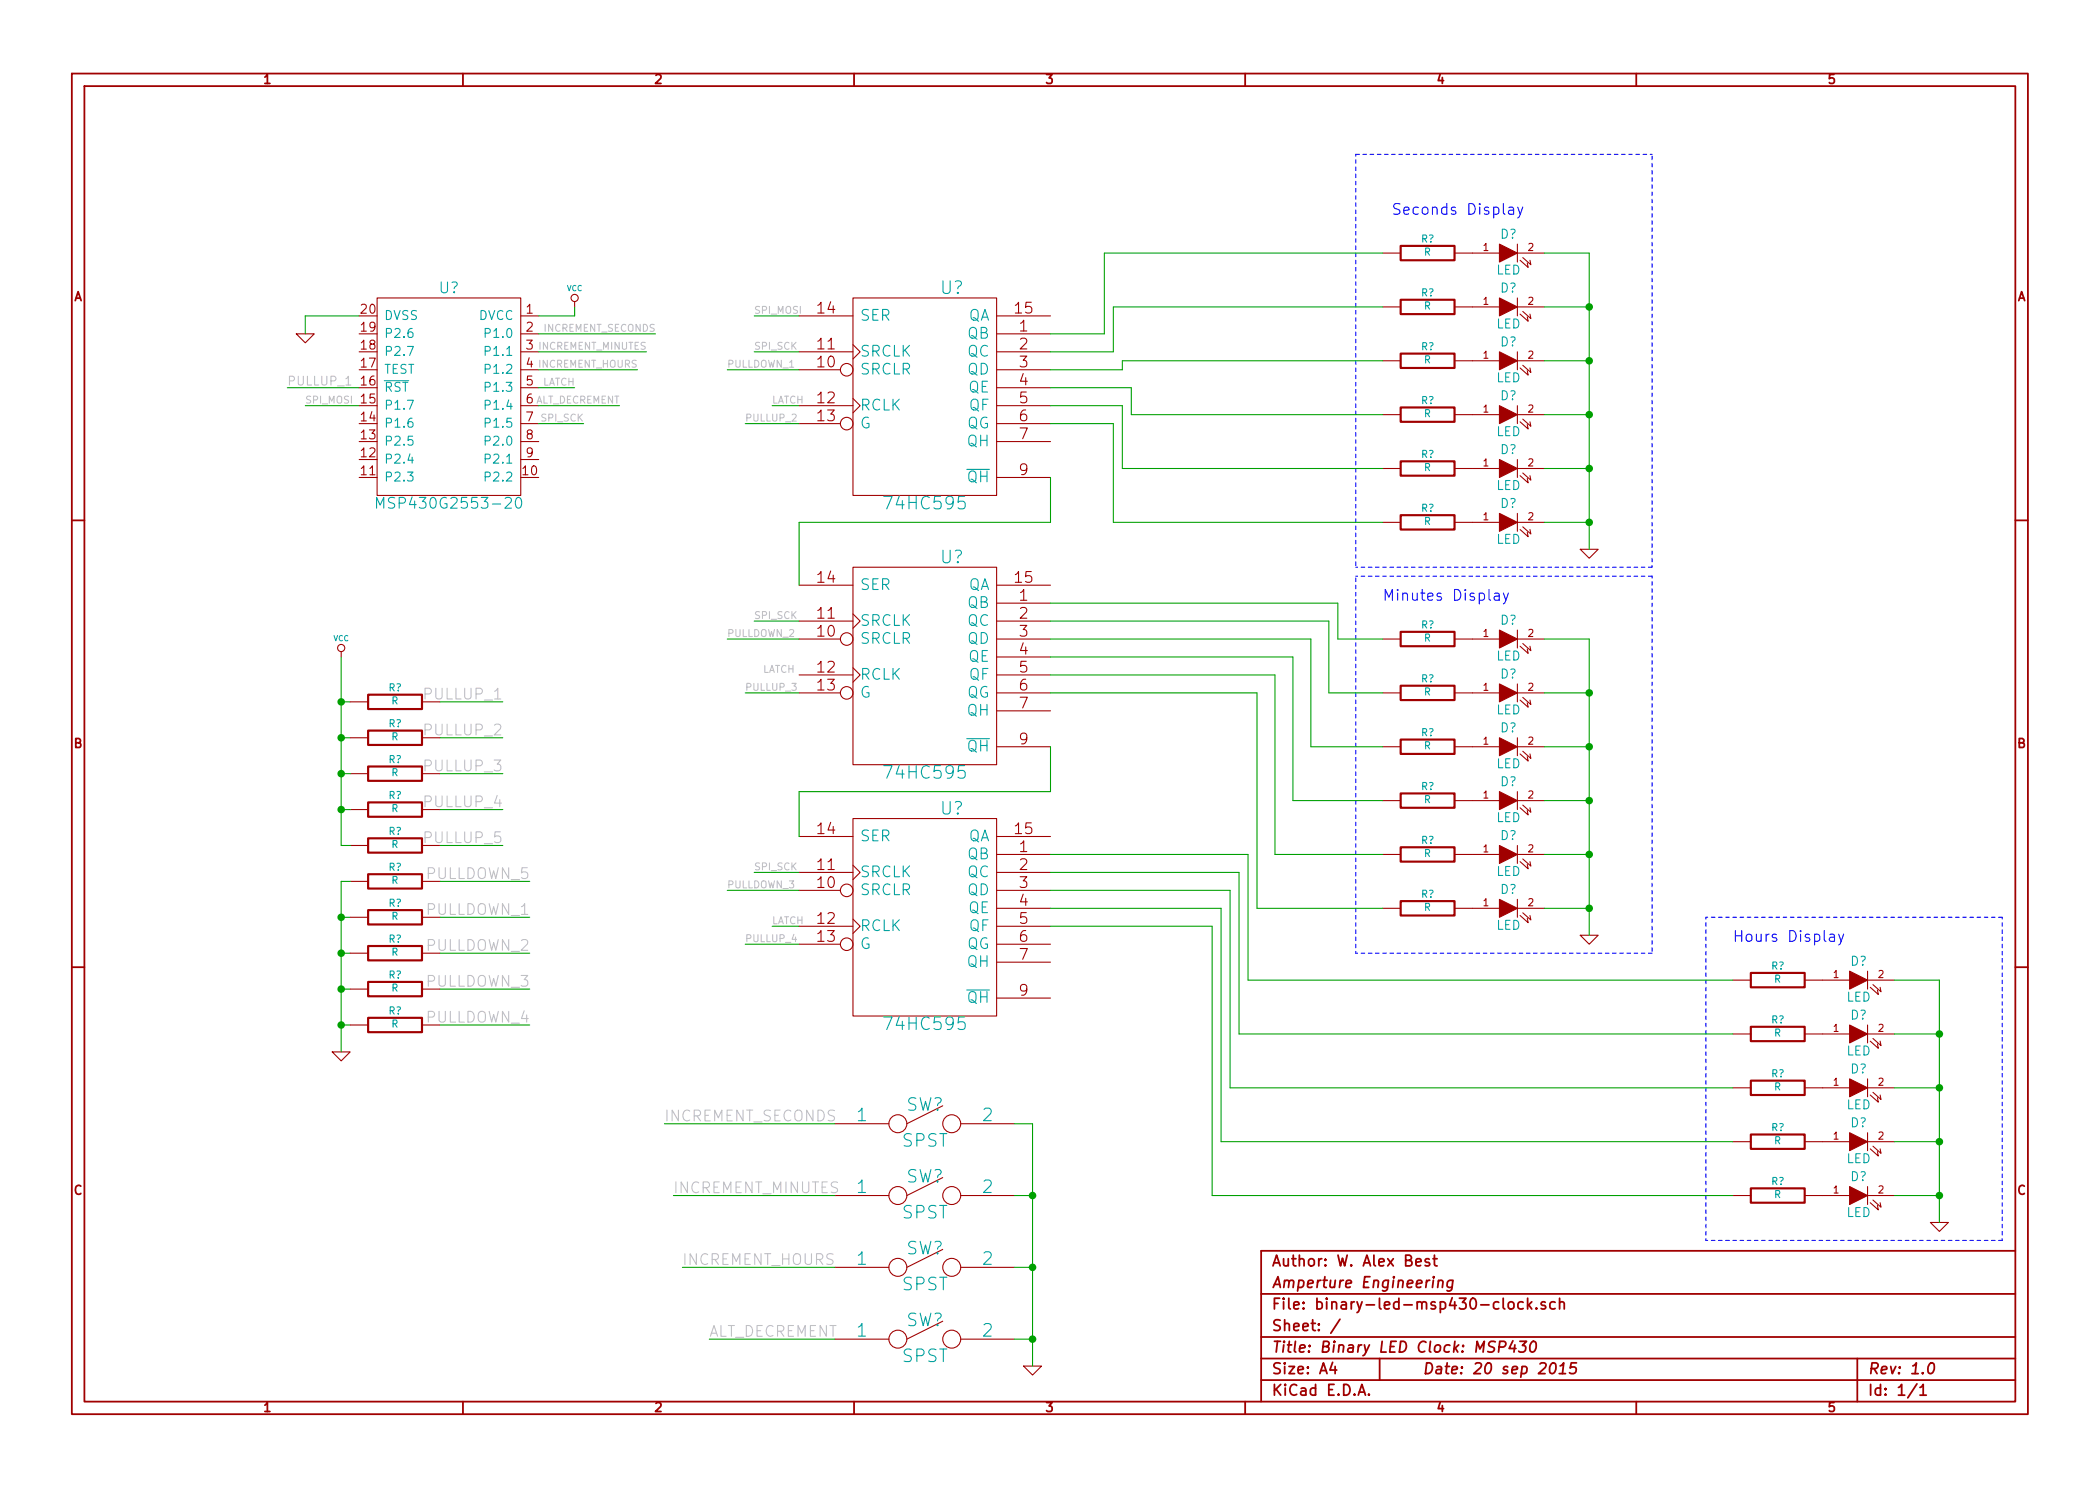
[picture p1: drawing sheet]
EESchema Schematic File Version 2
LIBS:power
LIBS:device
LIBS:transistors
LIBS:conn
LIBS:linear
LIBS:regul
LIBS:74xx
LIBS:cmos4000
LIBS:adc-dac
LIBS:memory
LIBS:xilinx
LIBS:special
LIBS:microcontrollers
LIBS:dsp
LIBS:microchip
LIBS:analog_switches
LIBS:motorola
LIBS:texas
LIBS:intel
LIBS:audio
LIBS:interface
LIBS:digital-audio
LIBS:philips
LIBS:display
LIBS:cypress
LIBS:siliconi
LIBS:opto
LIBS:atmel
LIBS:contrib
LIBS:valves
LIBS:Microprocessors
EELAYER 27 0
EELAYER END
$Descr A4 11693 8268
encoding utf-8
Sheet 1 1
Title "Binary LED Clock: MSP430"
Date "20 sep 2015"
Rev "1.0"
Comp "Amperture Engineering"
Comment1 "Author: W. Alex Best"
Comment2 ""
Comment3 ""
Comment4 ""
$EndDescr
$Comp
L 74HC595 U?
U 1 1
P 5150 2200
F 0 "U?" H 5300 2800 70  0000 C CNN
F 1 "74HC595" H 5150 1600 70  0000 C CNN
F 2 "~" H 5150 2200 60  0000 C CNN
F 3 "~" H 5150 2200 60  0000 C CNN
	1    5150 2200
	1    0    0    -1  
$EndComp
$Comp
L 74HC595 U?
U 1 1
P 5150 3700
F 0 "U?" H 5300 4300 70  0000 C CNN
F 1 "74HC595" H 5150 3100 70  0000 C CNN
F 2 "~" H 5150 3700 60  0000 C CNN
F 3 "~" H 5150 3700 60  0000 C CNN
	1    5150 3700
	1    0    0    -1  
$EndComp
$Comp
L 74HC595 U?
U 1 1
P 5150 5100
F 0 "U?" H 5300 5700 70  0000 C CNN
F 1 "74HC595" H 5150 4500 70  0000 C CNN
F 2 "~" H 5150 5100 60  0000 C CNN
F 3 "~" H 5150 5100 60  0000 C CNN
	1    5150 5100
	1    0    0    -1  
$EndComp
Wire Wire Line
	5850 2650 5850 2900
Wire Wire Line
	5850 2900 4450 2900
Wire Wire Line
	4450 2900 4450 3250
Wire Wire Line
	5850 4150 5850 4400
Wire Wire Line
	5850 4400 4450 4400
Wire Wire Line
	4450 4400 4450 4650
$Comp
L R R?
U 1 1
P 7950 1400
F 0 "R?" V 8030 1400 40  0000 C CNN
F 1 "R" V 7957 1401 40  0000 C CNN
F 2 "~" V 7880 1400 30  0000 C CNN
F 3 "~" H 7950 1400 30  0000 C CNN
	1    7950 1400
	0    -1   -1   0   
$EndComp
$Comp
L LED D?
U 1 1
P 8400 1400
F 0 "D?" H 8400 1500 50  0000 C CNN
F 1 "LED" H 8400 1300 50  0000 C CNN
F 2 "~" H 8400 1400 60  0000 C CNN
F 3 "~" H 8400 1400 60  0000 C CNN
	1    8400 1400
	1    0    0    -1  
$EndComp
$Comp
L R R?
U 1 1
P 7950 1700
F 0 "R?" V 8030 1700 40  0000 C CNN
F 1 "R" V 7957 1701 40  0000 C CNN
F 2 "~" V 7880 1700 30  0000 C CNN
F 3 "~" H 7950 1700 30  0000 C CNN
	1    7950 1700
	0    -1   -1   0   
$EndComp
$Comp
L LED D?
U 1 1
P 8400 1700
F 0 "D?" H 8400 1800 50  0000 C CNN
F 1 "LED" H 8400 1600 50  0000 C CNN
F 2 "~" H 8400 1700 60  0000 C CNN
F 3 "~" H 8400 1700 60  0000 C CNN
	1    8400 1700
	1    0    0    -1  
$EndComp
$Comp
L R R?
U 1 1
P 7950 2000
F 0 "R?" V 8030 2000 40  0000 C CNN
F 1 "R" V 7957 2001 40  0000 C CNN
F 2 "~" V 7880 2000 30  0000 C CNN
F 3 "~" H 7950 2000 30  0000 C CNN
	1    7950 2000
	0    -1   -1   0   
$EndComp
$Comp
L LED D?
U 1 1
P 8400 2000
F 0 "D?" H 8400 2100 50  0000 C CNN
F 1 "LED" H 8400 1900 50  0000 C CNN
F 2 "~" H 8400 2000 60  0000 C CNN
F 3 "~" H 8400 2000 60  0000 C CNN
	1    8400 2000
	1    0    0    -1  
$EndComp
$Comp
L R R?
U 1 1
P 7950 2300
F 0 "R?" V 8030 2300 40  0000 C CNN
F 1 "R" V 7957 2301 40  0000 C CNN
F 2 "~" V 7880 2300 30  0000 C CNN
F 3 "~" H 7950 2300 30  0000 C CNN
	1    7950 2300
	0    -1   -1   0   
$EndComp
$Comp
L LED D?
U 1 1
P 8400 2300
F 0 "D?" H 8400 2400 50  0000 C CNN
F 1 "LED" H 8400 2200 50  0000 C CNN
F 2 "~" H 8400 2300 60  0000 C CNN
F 3 "~" H 8400 2300 60  0000 C CNN
	1    8400 2300
	1    0    0    -1  
$EndComp
$Comp
L R R?
U 1 1
P 7950 2600
F 0 "R?" V 8030 2600 40  0000 C CNN
F 1 "R" V 7957 2601 40  0000 C CNN
F 2 "~" V 7880 2600 30  0000 C CNN
F 3 "~" H 7950 2600 30  0000 C CNN
	1    7950 2600
	0    -1   -1   0   
$EndComp
$Comp
L LED D?
U 1 1
P 8400 2600
F 0 "D?" H 8400 2700 50  0000 C CNN
F 1 "LED" H 8400 2500 50  0000 C CNN
F 2 "~" H 8400 2600 60  0000 C CNN
F 3 "~" H 8400 2600 60  0000 C CNN
	1    8400 2600
	1    0    0    -1  
$EndComp
$Comp
L R R?
U 1 1
P 7950 2900
F 0 "R?" V 8030 2900 40  0000 C CNN
F 1 "R" V 7957 2901 40  0000 C CNN
F 2 "~" V 7880 2900 30  0000 C CNN
F 3 "~" H 7950 2900 30  0000 C CNN
	1    7950 2900
	0    -1   -1   0   
$EndComp
$Comp
L LED D?
U 1 1
P 8400 2900
F 0 "D?" H 8400 3000 50  0000 C CNN
F 1 "LED" H 8400 2800 50  0000 C CNN
F 2 "~" H 8400 2900 60  0000 C CNN
F 3 "~" H 8400 2900 60  0000 C CNN
	1    8400 2900
	1    0    0    -1  
$EndComp
Wire Notes Line
	7550 850  7550 3150
Wire Notes Line
	7550 3150 9200 3150
Wire Notes Line
	9200 3150 9200 850 
Wire Notes Line
	9200 850  7550 850 
Text Notes 7750 1200 0    60   ~ 0
Seconds Display
$Comp
L GND #PWR?
U 1 1
P 8850 3050
F 0 "#PWR?" H 8850 3050 30  0001 C CNN
F 1 "GND" H 8850 2980 30  0001 C CNN
F 2 "" H 8850 3050 60  0000 C CNN
F 3 "" H 8850 3050 60  0000 C CNN
	1    8850 3050
	1    0    0    -1  
$EndComp
Wire Wire Line
	8600 2900 8850 2900
Wire Wire Line
	8850 1400 8850 3050
Wire Wire Line
	8600 2600 8850 2600
Connection ~ 8850 2900
Wire Wire Line
	8600 2300 8850 2300
Connection ~ 8850 2600
Wire Wire Line
	8600 2000 8850 2000
Connection ~ 8850 2300
Wire Wire Line
	8600 1700 8850 1700
Connection ~ 8850 2000
Wire Wire Line
	8600 1400 8850 1400
Connection ~ 8850 1700
$Comp
L R R?
U 1 1
P 7950 3550
F 0 "R?" V 8030 3550 40  0000 C CNN
F 1 "R" V 7957 3551 40  0000 C CNN
F 2 "~" V 7880 3550 30  0000 C CNN
F 3 "~" H 7950 3550 30  0000 C CNN
	1    7950 3550
	0    -1   -1   0   
$EndComp
$Comp
L LED D?
U 1 1
P 8400 3550
F 0 "D?" H 8400 3650 50  0000 C CNN
F 1 "LED" H 8400 3450 50  0000 C CNN
F 2 "~" H 8400 3550 60  0000 C CNN
F 3 "~" H 8400 3550 60  0000 C CNN
	1    8400 3550
	1    0    0    -1  
$EndComp
$Comp
L R R?
U 1 1
P 7950 3850
F 0 "R?" V 8030 3850 40  0000 C CNN
F 1 "R" V 7957 3851 40  0000 C CNN
F 2 "~" V 7880 3850 30  0000 C CNN
F 3 "~" H 7950 3850 30  0000 C CNN
	1    7950 3850
	0    -1   -1   0   
$EndComp
$Comp
L LED D?
U 1 1
P 8400 3850
F 0 "D?" H 8400 3950 50  0000 C CNN
F 1 "LED" H 8400 3750 50  0000 C CNN
F 2 "~" H 8400 3850 60  0000 C CNN
F 3 "~" H 8400 3850 60  0000 C CNN
	1    8400 3850
	1    0    0    -1  
$EndComp
$Comp
L R R?
U 1 1
P 7950 4150
F 0 "R?" V 8030 4150 40  0000 C CNN
F 1 "R" V 7957 4151 40  0000 C CNN
F 2 "~" V 7880 4150 30  0000 C CNN
F 3 "~" H 7950 4150 30  0000 C CNN
	1    7950 4150
	0    -1   -1   0   
$EndComp
$Comp
L LED D?
U 1 1
P 8400 4150
F 0 "D?" H 8400 4250 50  0000 C CNN
F 1 "LED" H 8400 4050 50  0000 C CNN
F 2 "~" H 8400 4150 60  0000 C CNN
F 3 "~" H 8400 4150 60  0000 C CNN
	1    8400 4150
	1    0    0    -1  
$EndComp
$Comp
L R R?
U 1 1
P 7950 4450
F 0 "R?" V 8030 4450 40  0000 C CNN
F 1 "R" V 7957 4451 40  0000 C CNN
F 2 "~" V 7880 4450 30  0000 C CNN
F 3 "~" H 7950 4450 30  0000 C CNN
	1    7950 4450
	0    -1   -1   0   
$EndComp
$Comp
L LED D?
U 1 1
P 8400 4450
F 0 "D?" H 8400 4550 50  0000 C CNN
F 1 "LED" H 8400 4350 50  0000 C CNN
F 2 "~" H 8400 4450 60  0000 C CNN
F 3 "~" H 8400 4450 60  0000 C CNN
	1    8400 4450
	1    0    0    -1  
$EndComp
$Comp
L R R?
U 1 1
P 7950 4750
F 0 "R?" V 8030 4750 40  0000 C CNN
F 1 "R" V 7957 4751 40  0000 C CNN
F 2 "~" V 7880 4750 30  0000 C CNN
F 3 "~" H 7950 4750 30  0000 C CNN
	1    7950 4750
	0    -1   -1   0   
$EndComp
$Comp
L LED D?
U 1 1
P 8400 4750
F 0 "D?" H 8400 4850 50  0000 C CNN
F 1 "LED" H 8400 4650 50  0000 C CNN
F 2 "~" H 8400 4750 60  0000 C CNN
F 3 "~" H 8400 4750 60  0000 C CNN
	1    8400 4750
	1    0    0    -1  
$EndComp
$Comp
L R R?
U 1 1
P 7950 5050
F 0 "R?" V 8030 5050 40  0000 C CNN
F 1 "R" V 7957 5051 40  0000 C CNN
F 2 "~" V 7880 5050 30  0000 C CNN
F 3 "~" H 7950 5050 30  0000 C CNN
	1    7950 5050
	0    -1   -1   0   
$EndComp
$Comp
L LED D?
U 1 1
P 8400 5050
F 0 "D?" H 8400 5150 50  0000 C CNN
F 1 "LED" H 8400 4950 50  0000 C CNN
F 2 "~" H 8400 5050 60  0000 C CNN
F 3 "~" H 8400 5050 60  0000 C CNN
	1    8400 5050
	1    0    0    -1  
$EndComp
Wire Notes Line
	7550 5300 9200 5300
$Comp
L GND #PWR?
U 1 1
P 8850 5200
F 0 "#PWR?" H 8850 5200 30  0001 C CNN
F 1 "GND" H 8850 5130 30  0001 C CNN
F 2 "" H 8850 5200 60  0000 C CNN
F 3 "" H 8850 5200 60  0000 C CNN
	1    8850 5200
	1    0    0    -1  
$EndComp
Wire Wire Line
	8600 5050 8850 5050
Wire Wire Line
	8850 3550 8850 5200
Wire Wire Line
	8600 4750 8850 4750
Connection ~ 8850 5050
Wire Wire Line
	8600 4450 8850 4450
Connection ~ 8850 4750
Wire Wire Line
	8600 4150 8850 4150
Connection ~ 8850 4450
Wire Wire Line
	8600 3850 8850 3850
Connection ~ 8850 4150
Wire Wire Line
	8600 3550 8850 3550
Connection ~ 8850 3850
Text Notes 7700 3350 0    60   ~ 0
Minutes Display
Wire Notes Line
	7550 5300 7550 3200
Wire Notes Line
	7550 3200 9200 3200
Wire Notes Line
	9200 3200 9200 5300
$Comp
L R R?
U 1 1
P 9900 5450
F 0 "R?" V 9980 5450 40  0000 C CNN
F 1 "R" V 9907 5451 40  0000 C CNN
F 2 "~" V 9830 5450 30  0000 C CNN
F 3 "~" H 9900 5450 30  0000 C CNN
	1    9900 5450
	0    -1   -1   0   
$EndComp
$Comp
L LED D?
U 1 1
P 10350 5450
F 0 "D?" H 10350 5550 50  0000 C CNN
F 1 "LED" H 10350 5350 50  0000 C CNN
F 2 "~" H 10350 5450 60  0000 C CNN
F 3 "~" H 10350 5450 60  0000 C CNN
	1    10350 5450
	1    0    0    -1  
$EndComp
$Comp
L R R?
U 1 1
P 9900 5750
F 0 "R?" V 9980 5750 40  0000 C CNN
F 1 "R" V 9907 5751 40  0000 C CNN
F 2 "~" V 9830 5750 30  0000 C CNN
F 3 "~" H 9900 5750 30  0000 C CNN
	1    9900 5750
	0    -1   -1   0   
$EndComp
$Comp
L LED D?
U 1 1
P 10350 5750
F 0 "D?" H 10350 5850 50  0000 C CNN
F 1 "LED" H 10350 5650 50  0000 C CNN
F 2 "~" H 10350 5750 60  0000 C CNN
F 3 "~" H 10350 5750 60  0000 C CNN
	1    10350 5750
	1    0    0    -1  
$EndComp
$Comp
L R R?
U 1 1
P 9900 6050
F 0 "R?" V 9980 6050 40  0000 C CNN
F 1 "R" V 9907 6051 40  0000 C CNN
F 2 "~" V 9830 6050 30  0000 C CNN
F 3 "~" H 9900 6050 30  0000 C CNN
	1    9900 6050
	0    -1   -1   0   
$EndComp
$Comp
L LED D?
U 1 1
P 10350 6050
F 0 "D?" H 10350 6150 50  0000 C CNN
F 1 "LED" H 10350 5950 50  0000 C CNN
F 2 "~" H 10350 6050 60  0000 C CNN
F 3 "~" H 10350 6050 60  0000 C CNN
	1    10350 6050
	1    0    0    -1  
$EndComp
$Comp
L R R?
U 1 1
P 9900 6350
F 0 "R?" V 9980 6350 40  0000 C CNN
F 1 "R" V 9907 6351 40  0000 C CNN
F 2 "~" V 9830 6350 30  0000 C CNN
F 3 "~" H 9900 6350 30  0000 C CNN
	1    9900 6350
	0    -1   -1   0   
$EndComp
$Comp
L LED D?
U 1 1
P 10350 6350
F 0 "D?" H 10350 6450 50  0000 C CNN
F 1 "LED" H 10350 6250 50  0000 C CNN
F 2 "~" H 10350 6350 60  0000 C CNN
F 3 "~" H 10350 6350 60  0000 C CNN
	1    10350 6350
	1    0    0    -1  
$EndComp
$Comp
L R R?
U 1 1
P 9900 6650
F 0 "R?" V 9980 6650 40  0000 C CNN
F 1 "R" V 9907 6651 40  0000 C CNN
F 2 "~" V 9830 6650 30  0000 C CNN
F 3 "~" H 9900 6650 30  0000 C CNN
	1    9900 6650
	0    -1   -1   0   
$EndComp
$Comp
L LED D?
U 1 1
P 10350 6650
F 0 "D?" H 10350 6750 50  0000 C CNN
F 1 "LED" H 10350 6550 50  0000 C CNN
F 2 "~" H 10350 6650 60  0000 C CNN
F 3 "~" H 10350 6650 60  0000 C CNN
	1    10350 6650
	1    0    0    -1  
$EndComp
Wire Wire Line
	10550 6650 10800 6650
Wire Wire Line
	10550 6350 10800 6350
Connection ~ 10800 6650
Wire Wire Line
	10550 6050 10800 6050
Connection ~ 10800 6350
Wire Wire Line
	10550 5750 10800 5750
Connection ~ 10800 6050
Wire Wire Line
	10550 5450 10800 5450
Connection ~ 10800 5750
Text Notes 9650 5250 0    60   ~ 0
Hours Display
Wire Notes Line
	9500 5100 11150 5100
$Comp
L GND #PWR?
U 1 1
P 10800 6800
F 0 "#PWR?" H 10800 6800 30  0001 C CNN
F 1 "GND" H 10800 6730 30  0001 C CNN
F 2 "" H 10800 6800 60  0000 C CNN
F 3 "" H 10800 6800 60  0000 C CNN
	1    10800 6800
	1    0    0    -1  
$EndComp
Wire Wire Line
	10800 5450 10800 6800
Wire Notes Line
	9500 6900 11150 6900
Wire Notes Line
	11150 6900 11150 5100
Wire Notes Line
	9500 6900 9500 5100
Wire Wire Line
	5850 1850 6150 1850
Wire Wire Line
	6150 1850 6150 1400
Wire Wire Line
	6150 1400 7700 1400
Wire Wire Line
	5850 1950 6200 1950
Wire Wire Line
	6200 1950 6200 1700
Wire Wire Line
	6200 1700 7700 1700
Wire Wire Line
	5850 2050 6250 2050
Wire Wire Line
	6250 2050 6250 2000
Wire Wire Line
	6250 2000 7700 2000
Wire Wire Line
	5850 2150 6300 2150
Wire Wire Line
	6300 2150 6300 2300
Wire Wire Line
	6300 2300 7700 2300
Wire Wire Line
	5850 2250 6250 2250
Wire Wire Line
	6250 2250 6250 2600
Wire Wire Line
	6250 2600 7700 2600
Wire Wire Line
	5850 2350 6200 2350
Wire Wire Line
	6200 2350 6200 2900
Wire Wire Line
	6200 2900 7700 2900
Wire Wire Line
	5850 3350 7450 3350
Wire Wire Line
	7450 3350 7450 3550
Wire Wire Line
	7450 3550 7700 3550
Wire Wire Line
	5850 3450 7400 3450
Wire Wire Line
	7400 3450 7400 3850
Wire Wire Line
	7400 3850 7700 3850
Wire Wire Line
	5850 3550 7300 3550
Wire Wire Line
	7300 3550 7300 4150
Wire Wire Line
	7300 4150 7700 4150
Wire Wire Line
	5850 3650 7200 3650
Wire Wire Line
	7200 3650 7200 4450
Wire Wire Line
	7200 4450 7700 4450
Wire Wire Line
	5850 3750 7100 3750
Wire Wire Line
	7100 3750 7100 4750
Wire Wire Line
	7100 4750 7700 4750
Wire Wire Line
	5850 3850 7000 3850
Wire Wire Line
	7000 3850 7000 5050
Wire Wire Line
	7000 5050 7700 5050
$Comp
L MSP430G2553-20 U?
U 1 1
P 2500 2200
F 0 "U?" H 2500 2800 60  0000 C CNN
F 1 "MSP430G2553-20" H 2500 1600 60  0000 C CNN
F 2 "~" H 2500 2200 60  0000 C CNN
F 3 "~" H 2500 2200 60  0000 C CNN
	1    2500 2200
	-1   0    0    -1  
$EndComp
$Comp
L VCC #PWR?
U 1 1
P 3200 1700
F 0 "#PWR?" H 3200 1800 30  0001 C CNN
F 1 "VCC" H 3200 1800 30  0000 C CNN
F 2 "" H 3200 1700 60  0000 C CNN
F 3 "" H 3200 1700 60  0000 C CNN
	1    3200 1700
	-1   0    0    -1  
$EndComp
$Comp
L GND #PWR?
U 1 1
P 1700 1850
F 0 "#PWR?" H 1700 1850 30  0001 C CNN
F 1 "GND" H 1700 1780 30  0001 C CNN
F 2 "" H 1700 1850 60  0000 C CNN
F 3 "" H 1700 1850 60  0000 C CNN
	1    1700 1850
	1    0    0    -1  
$EndComp
Wire Wire Line
	2000 1750 1700 1750
Wire Wire Line
	3000 1750 3200 1750
Wire Wire Line
	3200 1750 3200 1700
Wire Wire Line
	1700 1750 1700 1850
$Comp
L R R?
U 1 1
P 2200 3900
F 0 "R?" V 2280 3900 40  0000 C CNN
F 1 "R" V 2207 3901 40  0000 C CNN
F 2 "~" V 2130 3900 30  0000 C CNN
F 3 "~" H 2200 3900 30  0000 C CNN
	1    2200 3900
	0    -1   -1   0   
$EndComp
$Comp
L VCC #PWR?
U 1 1
P 1900 3650
F 0 "#PWR?" H 1900 3750 30  0001 C CNN
F 1 "VCC" H 1900 3750 30  0000 C CNN
F 2 "" H 1900 3650 60  0000 C CNN
F 3 "" H 1900 3650 60  0000 C CNN
	1    1900 3650
	-1   0    0    -1  
$EndComp
Text Label 2800 3900 2    60   ~ 0
PULLUP_1
Wire Wire Line
	2450 3900 2800 3900
$Comp
L R R?
U 1 1
P 2200 4100
F 0 "R?" V 2280 4100 40  0000 C CNN
F 1 "R" V 2207 4101 40  0000 C CNN
F 2 "~" V 2130 4100 30  0000 C CNN
F 3 "~" H 2200 4100 30  0000 C CNN
	1    2200 4100
	0    -1   -1   0   
$EndComp
Text Label 2800 4100 2    60   ~ 0
PULLUP_2
Wire Wire Line
	2450 4100 2800 4100
$Comp
L R R?
U 1 1
P 2200 4300
F 0 "R?" V 2280 4300 40  0000 C CNN
F 1 "R" V 2207 4301 40  0000 C CNN
F 2 "~" V 2130 4300 30  0000 C CNN
F 3 "~" H 2200 4300 30  0000 C CNN
	1    2200 4300
	0    -1   -1   0   
$EndComp
Text Label 2800 4300 2    60   ~ 0
PULLUP_3
Wire Wire Line
	2450 4300 2800 4300
$Comp
L R R?
U 1 1
P 2200 4500
F 0 "R?" V 2280 4500 40  0000 C CNN
F 1 "R" V 2207 4501 40  0000 C CNN
F 2 "~" V 2130 4500 30  0000 C CNN
F 3 "~" H 2200 4500 30  0000 C CNN
	1    2200 4500
	0    -1   -1   0   
$EndComp
Text Label 2800 4500 2    60   ~ 0
PULLUP_4
Wire Wire Line
	2450 4500 2800 4500
Wire Wire Line
	1950 4300 1900 4300
Connection ~ 1900 4300
Wire Wire Line
	1950 4100 1900 4100
Connection ~ 1900 4100
$Comp
L GND #PWR?
U 1 1
P 1900 5850
F 0 "#PWR?" H 1900 5850 30  0001 C CNN
F 1 "GND" H 1900 5780 30  0001 C CNN
F 2 "" H 1900 5850 60  0000 C CNN
F 3 "" H 1900 5850 60  0000 C CNN
	1    1900 5850
	1    0    0    -1  
$EndComp
$Comp
L R R?
U 1 1
P 2200 5100
F 0 "R?" V 2280 5100 40  0000 C CNN
F 1 "R" V 2207 5101 40  0000 C CNN
F 2 "~" V 2130 5100 30  0000 C CNN
F 3 "~" H 2200 5100 30  0000 C CNN
	1    2200 5100
	0    -1   -1   0   
$EndComp
Wire Wire Line
	1950 5100 1900 5100
Wire Wire Line
	1900 4900 1900 5850
Text Label 2950 5100 2    60   ~ 0
PULLDOWN_1
Wire Wire Line
	2450 5100 2950 5100
$Comp
L R R?
U 1 1
P 2200 5300
F 0 "R?" V 2280 5300 40  0000 C CNN
F 1 "R" V 2207 5301 40  0000 C CNN
F 2 "~" V 2130 5300 30  0000 C CNN
F 3 "~" H 2200 5300 30  0000 C CNN
	1    2200 5300
	0    -1   -1   0   
$EndComp
Text Label 2950 5300 2    60   ~ 0
PULLDOWN_2
Wire Wire Line
	2450 5300 2950 5300
$Comp
L R R?
U 1 1
P 2200 5500
F 0 "R?" V 2280 5500 40  0000 C CNN
F 1 "R" V 2207 5501 40  0000 C CNN
F 2 "~" V 2130 5500 30  0000 C CNN
F 3 "~" H 2200 5500 30  0000 C CNN
	1    2200 5500
	0    -1   -1   0   
$EndComp
Text Label 2950 5500 2    60   ~ 0
PULLDOWN_3
Wire Wire Line
	2450 5500 2950 5500
$Comp
L R R?
U 1 1
P 2200 5700
F 0 "R?" V 2280 5700 40  0000 C CNN
F 1 "R" V 2207 5701 40  0000 C CNN
F 2 "~" V 2130 5700 30  0000 C CNN
F 3 "~" H 2200 5700 30  0000 C CNN
	1    2200 5700
	0    -1   -1   0   
$EndComp
Text Label 2950 5700 2    60   ~ 0
PULLDOWN_4
Wire Wire Line
	2450 5700 2950 5700
Wire Wire Line
	1950 3900 1900 3900
Connection ~ 1900 3900
Wire Wire Line
	1950 4500 1900 4500
Wire Wire Line
	1900 3650 1900 4700
Wire Wire Line
	1950 5700 1900 5700
Connection ~ 1900 5700
Wire Wire Line
	1950 5500 1900 5500
Connection ~ 1900 5500
Wire Wire Line
	1950 5300 1900 5300
Connection ~ 1900 5300
$Comp
L R R?
U 1 1
P 2200 4700
F 0 "R?" V 2280 4700 40  0000 C CNN
F 1 "R" V 2207 4701 40  0000 C CNN
F 2 "~" V 2130 4700 30  0000 C CNN
F 3 "~" H 2200 4700 30  0000 C CNN
	1    2200 4700
	0    -1   -1   0   
$EndComp
Text Label 2800 4700 2    60   ~ 0
PULLUP_5
Wire Wire Line
	2450 4700 2800 4700
Wire Wire Line
	1900 4700 1950 4700
Connection ~ 1900 4500
$Comp
L R R?
U 1 1
P 2200 4900
F 0 "R?" V 2280 4900 40  0000 C CNN
F 1 "R" V 2207 4901 40  0000 C CNN
F 2 "~" V 2130 4900 30  0000 C CNN
F 3 "~" H 2200 4900 30  0000 C CNN
	1    2200 4900
	0    -1   -1   0   
$EndComp
Text Label 2950 4900 2    60   ~ 0
PULLDOWN_5
Wire Wire Line
	2450 4900 2950 4900
Wire Wire Line
	1950 4900 1900 4900
Connection ~ 1900 5100
Text Label 1600 2150 0    49   ~ 0
PULLUP_1
Wire Wire Line
	2000 2150 1600 2150
Text Label 4150 2350 0    39   ~ 0
PULLUP_2
Wire Wire Line
	4450 2350 4150 2350
Text Label 4150 3850 0    39   ~ 0
PULLUP_3
Wire Wire Line
	4450 3850 4150 3850
Text Label 4150 5250 0    39   ~ 0
PULLUP_4
Wire Wire Line
	4450 5250 4150 5250
Text Label 4050 2050 0    39   ~ 0
PULLDOWN_1
Wire Wire Line
	4050 2050 4450 2050
Text Label 4050 3550 0    39   ~ 0
PULLDOWN_2
Wire Wire Line
	4450 3550 4050 3550
Text Label 4050 4950 0    39   ~ 0
PULLDOWN_3
Wire Wire Line
	4450 4950 4050 4950
$Comp
L SPST SW?
U 1 1
P 5150 6250
F 0 "SW?" H 5150 6350 70  0000 C CNN
F 1 "SPST" H 5150 6150 70  0000 C CNN
F 2 "~" H 5150 6250 60  0000 C CNN
F 3 "~" H 5150 6250 60  0000 C CNN
	1    5150 6250
	1    0    0    -1  
$EndComp
$Comp
L SPST SW?
U 1 1
P 5150 6650
F 0 "SW?" H 5150 6750 70  0000 C CNN
F 1 "SPST" H 5150 6550 70  0000 C CNN
F 2 "~" H 5150 6650 60  0000 C CNN
F 3 "~" H 5150 6650 60  0000 C CNN
	1    5150 6650
	1    0    0    -1  
$EndComp
$Comp
L SPST SW?
U 1 1
P 5150 7050
F 0 "SW?" H 5150 7150 70  0000 C CNN
F 1 "SPST" H 5150 6950 70  0000 C CNN
F 2 "~" H 5150 7050 60  0000 C CNN
F 3 "~" H 5150 7050 60  0000 C CNN
	1    5150 7050
	1    0    0    -1  
$EndComp
$Comp
L SPST SW?
U 1 1
P 5150 7450
F 0 "SW?" H 5150 7550 70  0000 C CNN
F 1 "SPST" H 5150 7350 70  0000 C CNN
F 2 "~" H 5150 7450 60  0000 C CNN
F 3 "~" H 5150 7450 60  0000 C CNN
	1    5150 7450
	1    0    0    -1  
$EndComp
$Comp
L GND #PWR?
U 1 1
P 5750 7600
F 0 "#PWR?" H 5750 7600 30  0001 C CNN
F 1 "GND" H 5750 7530 30  0001 C CNN
F 2 "" H 5750 7600 60  0000 C CNN
F 3 "" H 5750 7600 60  0000 C CNN
	1    5750 7600
	1    0    0    -1  
$EndComp
Wire Wire Line
	5650 6250 5750 6250
Wire Wire Line
	5750 6250 5750 7600
Wire Wire Line
	5650 7450 5750 7450
Connection ~ 5750 7450
Wire Wire Line
	5650 7050 5750 7050
Connection ~ 5750 7050
Wire Wire Line
	5650 6650 5750 6650
Connection ~ 5750 6650
Text Label 3700 6250 0    60   ~ 0
INCREMENT_SECONDS
Wire Wire Line
	3700 6250 4650 6250
Text Label 3750 6650 0    60   ~ 0
INCREMENT_MINUTES
Wire Wire Line
	3750 6650 4650 6650
Text Label 3800 7050 0    60   ~ 0
INCREMENT_HOURS
Wire Wire Line
	3800 7050 4650 7050
Text Label 3950 7450 0    60   ~ 0
ALT_DECREMENT
Wire Wire Line
	3950 7450 4650 7450
Text Label 3650 1850 2    39   ~ 0
INCREMENT_SECONDS
Wire Wire Line
	3000 1850 3650 1850
Text Label 3600 1950 2    39   ~ 0
INCREMENT_MINUTES
Text Label 3550 2050 2    39   ~ 0
INCREMENT_HOURS
Wire Wire Line
	3000 1950 3600 1950
Wire Wire Line
	3000 2050 3550 2050
Text Label 3450 2250 2    39   ~ 0
ALT_DECREMENT
Wire Wire Line
	3000 2250 3450 2250
Text Label 3200 2150 2    39   ~ 0
LATCH
Wire Wire Line
	3000 2150 3200 2150
Text Label 1700 2250 0    39   ~ 0
SPI_MOSI
Wire Wire Line
	2000 2250 1700 2250
Text Label 4200 1750 0    39   ~ 0
SPI_MOSI
Wire Wire Line
	4450 1750 4200 1750
Text Label 3250 2350 2    39   ~ 0
SPI_SCK
Wire Wire Line
	3000 2350 3250 2350
Text Label 4200 1950 0    39   ~ 0
SPI_SCK
Wire Wire Line
	4450 1950 4200 1950
Text Label 4200 3450 0    39   ~ 0
SPI_SCK
Wire Wire Line
	4450 3450 4200 3450
Text Label 4300 2250 0    39   ~ 0
LATCH
Wire Wire Line
	4450 2250 4300 2250
Text Label 4250 3750 0    39   ~ 0
LATCH
Text Label 4300 5150 0    39   ~ 0
LATCH
Text Label 4200 4850 0    39   ~ 0
SPI_SCK
Wire Wire Line
	4450 4850 4200 4850
Wire Wire Line
	4450 5150 4300 5150
Wire Wire Line
	5850 4750 6950 4750
Wire Wire Line
	6950 4750 6950 5450
Wire Wire Line
	6950 5450 9650 5450
Wire Wire Line
	5850 4850 6900 4850
Wire Wire Line
	6900 4850 6900 5750
Wire Wire Line
	6900 5750 9650 5750
Wire Wire Line
	5850 4950 6850 4950
Wire Wire Line
	6850 4950 6850 6050
Wire Wire Line
	6850 6050 9650 6050
Wire Wire Line
	5850 5050 6800 5050
Wire Wire Line
	6800 5050 6800 6350
Wire Wire Line
	6800 6350 9650 6350
Wire Wire Line
	5850 5150 6750 5150
Wire Wire Line
	6750 5150 6750 6650
Wire Wire Line
	6750 6650 9650 6650
$EndSCHEMATC
